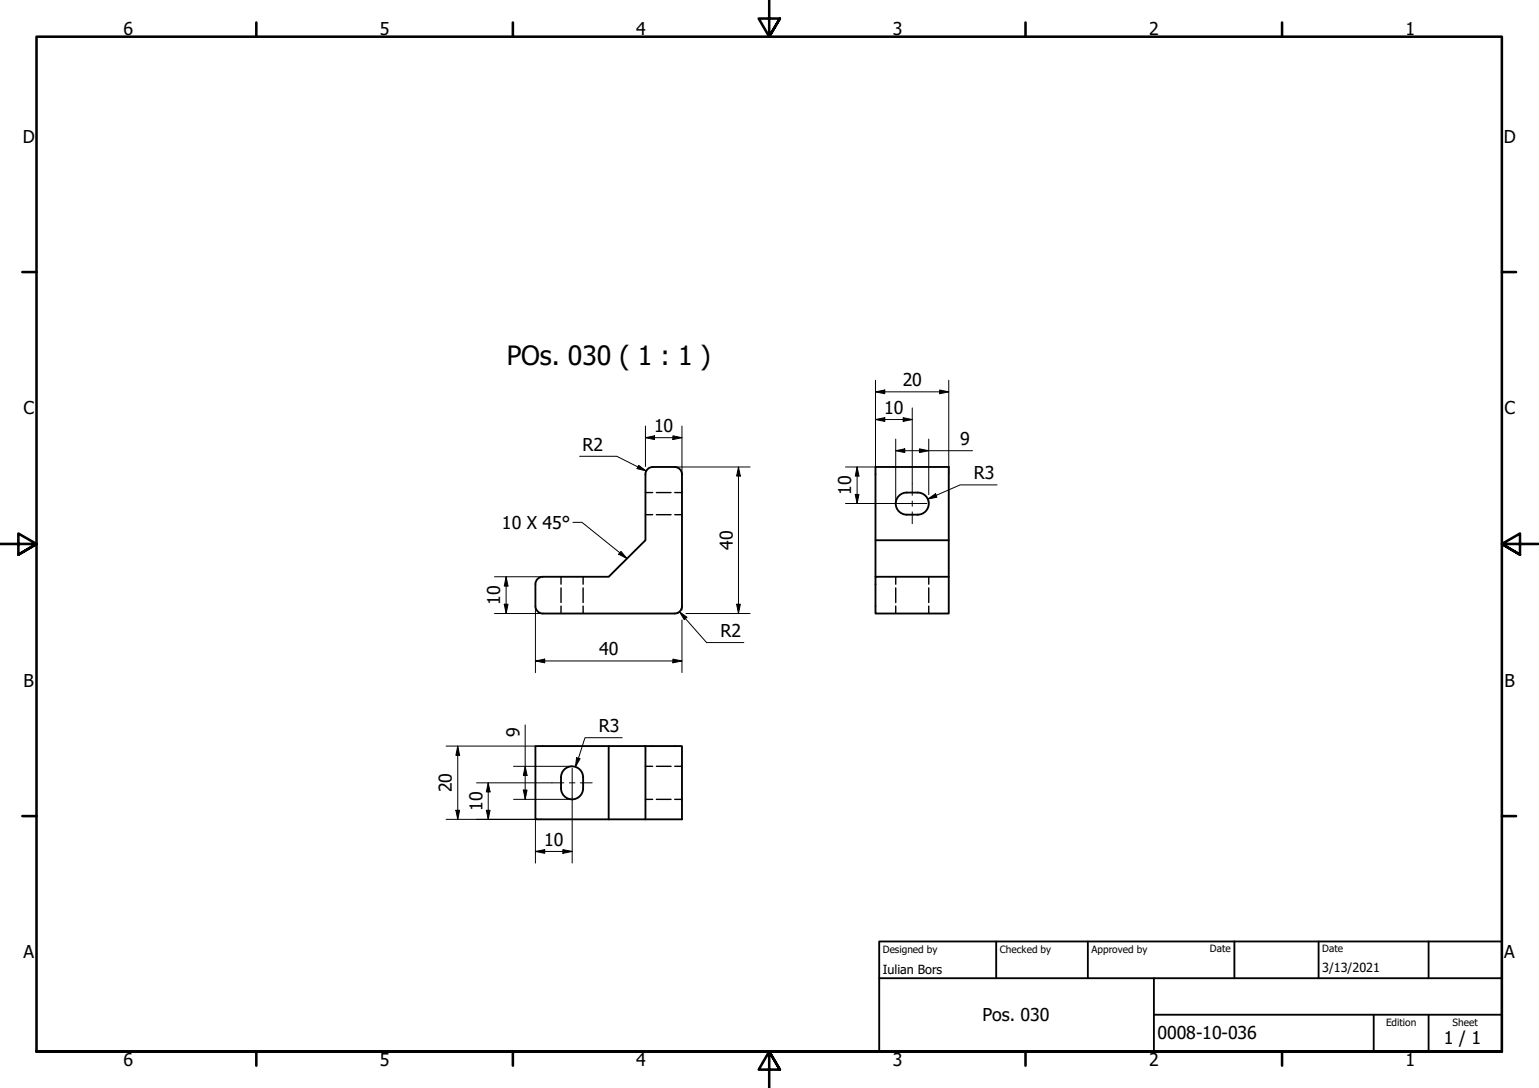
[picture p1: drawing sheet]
<svg xmlns="http://www.w3.org/2000/svg" width="420mm" height="297mm" viewBox="0 0 420 297" stroke-linecap="round" stroke-linejoin="round" font-family="sans-serif">
<!-- layer: Hidden (ISO) -->
<g fill="none" stroke="#000" stroke-width=".38">
<path d="M176.2 134.5h2M179.2 134.5h4M184.2 134.5h2M153.2 157.5v2M159.2 157.5v2M176.2 140.5h2M179.2 140.5h4M184.2 140.5h2M244.5 157.5v2M253.6 157.5v2M153.2 160.5v4M153.2 165.5v2"/>
<path d="M159.2 160.5v4M159.2 165.5v2M244.5 160.5v4M244.5 165.5v2M253.6 160.5v4M253.6 165.5v2M176.2 218.2h2M176.2 209.2h2M179.2 218.2h4M179.2 209.2h4M184.2 218.2h2M184.2 209.2h2"/>
</g>
<!-- layer: Visible (ISO) -->
<g fill="none" stroke="#000" stroke-width=".51">
<path d="M245.2 135.6a3 3 0 0 1 2.3-1.1 5.9 5.9 0 0 1 4.9 .6 3 3 0 0 1 1 3.4 3 3 0 0 1-2.9 2 5.9 5.9 0 0 1-4.8-.7 3 3 0 0 1-.5-4.2zM146.2 159.5v6M148.2 157.5a2 2 0 0 0-2 2M148.2 157.5h18l10-10v-18a2 2 0 0 1 2-2h6a2 2 0 0 1 2 2v36M239 157.5v-30h20v40h-20v-10h20M239 147.5h20M146.2 165.5a2 2 0 0 0 2 2M186.2 165.5a2 2 0 0 1-2 2h-36M153.2 212.2a3 3 0 0 1 3-3 3 3 0 0 1 3 3M153.2 212.2v3.1M153.2 215.2a3 3 0 0 0 3 3 3 3 0 0 0 3-3M159.2 212.2v3.1"/>
<path d="M166.2 203.7h-20v20h40v-20h-10M176.2 203.7h-10v20M176.2 203.7v20"/>
</g>
<!-- layer: Border (ISO) -->
<g fill="none" stroke="#000" stroke-width=".7">
<path d="M70 6.1v3.9M140 6.1v3.9M210 0v10l-2.9-4.9h5.8l-2.9 4.9 2.9-4.9M280 6.1v3.9M350 6.1v3.9M6.1 74.3h3.9M410 74.3h3.9M0 148.5h10l-5-2.8v5.7l5-2.9-5 2.9M420 148.5h-10l5-2.8v5.7l-5-2.9 5 2.9M6.1 222.8h3.9M410 222.8h3.9M10 287.1v-277.1h400v277.1h-400h400"/>
<path d="M70 287.1v3.8M140 287.1v3.8M212.9 292l-2.9-4.9 2.9 4.9h-5.8l2.9-4.9v9.9M280 287.1v3.8M350 287.1v3.8"/>
</g>
<!-- layer: Title (ISO) -->
<path d="M240 257h170v30.1h-170zM272 257v10.1M297 257v10.1M337 257v10.1M360 257v10.1M390 257v10.1M240 267.1h170M315 277h95M315 267.1v20M375 277v10.1M390 277v10.1" fill="none" stroke="#000" stroke-width=".51"/>
<!-- layer: Dimension (ISO) -->
<g fill="none" stroke="#000" stroke-width=".27">
<path d="M176.2 119.5l2.5-.5v1zM176.2 119.5h10M176.2 116.3v11.1M183.7 119l2.5 .5-2.5 .5zM186.2 116.3v13.2M239 107l2.6-.5v1zM239 114.5l2.6-.5v1zM239 107h20M239 103.8v25.7M239 114.5h10M244.5 119.9v17.6M246.6 114l2.4 .5-2.4 .5z"/>
<path d="M249 111.4v20.6M253.6 119.9v15.2M256.5 106.5l2.5 .5-2.5 .5zM259 103.8v25.7M158.2 124.6h10.2l8 4M174.4 127l2 1.6-2.5-.7zM176.2 128.8v.7M184.2 127.5h20.6M201.6 127.5l.5 2.5h-1zM201.6 127.5v40M230.8 127.5h8.2M230.8 137.5h14.2"/>
<path d="M233.5 135h1l-.5 2.5zM234 127.5l.5 2.5h-1zM234 127.5v10M244.5 123l2.5-.5v1.1zM244.5 123h21M251 122.5l2.6 .5-2.6 .6zM253.3 136.3l2.1-1.5 .4 .9zM253.6 136.6v.9M272.2 132.4h-10.1l-8.8 3.9M135 157.5h13.2M138.2 157.5l.5 2.5h-1zM138.2 157.5v10"/>
<path d="M135 167.5h13.2M137.7 165h1l-.5 2.5zM146.2 165.5v18.1M183.7 179.9l2.5 .6-2.5 .5zM184.2 167.5h.9M185.5 167l2 1.5-.7 .7zM185.5 167l7.4 8.4h10.2M186.2 165.5v1M186.2 169.3v14.3M187.3 167.5h17.5M201.1 165h1l-.5 2.5zM143.4 197.9v20.3"/>
<path d="M146.2 180.5l2.5-.6v1.1zM146.2 180.5h40M121.8 203.7h24.4M125 203.7l.5 2.5h-1zM125 203.7v20M130.1 213.7h20.6M133.3 213.7l.5 2.5h-1zM133.3 213.7v10M140.2 218.2h16M140.2 209.2h16M142.9 215.7h1l-.5 2.5zM143.4 209.2l.5 2.5h-1z"/>
<path d="M156.2 217.7v17.9M157.4 206.9l1 .2-1.3 2.2zM169.9 201.4h-10.2l-2.6 7.9M121.8 223.7h26.4M124.5 221.2h1l-.5 2.5zM132.8 221.2h1l-.5 2.5zM146.2 232.5l2.5-.5v1zM146.2 223.7v11.9M146.2 232.5h10M153.7 232l2.5 .5-2.5 .5z"/>
</g>
<g fill="#000">
<path d="M176.2 119.5l2.5-.5v1z" fill-rule="evenodd"/>
<path d="M239 107l2.6-.5v1z" fill-rule="evenodd"/>
<path d="M239 114.5l2.6-.5v1z" fill-rule="evenodd"/>
<path d="M246.6 114l2.4 .5-2.4 .5z" fill-rule="evenodd"/>
<path d="M256.5 106.5l2.5 .5-2.5 .5z" fill-rule="evenodd"/>
<path d="M174.4 127l2 1.6-2.5-.7z" fill-rule="evenodd"/>
<path d="M183.7 119l2.5 .5-2.5 .5z" fill-rule="evenodd"/>
<path d="M201.6 127.5l.5 2.5h-1z" fill-rule="evenodd"/>
<path d="M233.5 135h1l-.5 2.5z" fill-rule="evenodd"/>
<path d="M234 127.5l.5 2.5h-1z" fill-rule="evenodd"/>
<path d="M244.5 123l2.5-.5v1.1z" fill-rule="evenodd"/>
<path d="M251 122.5l2.6 .5-2.6 .6z" fill-rule="evenodd"/>
<path d="M253.3 136.3l2.1-1.5 .4 .9z" fill-rule="evenodd"/>
<path d="M137.7 165h1l-.5 2.5z" fill-rule="evenodd"/>
<path d="M138.2 157.5l.5 2.5h-1z" fill-rule="evenodd"/>
<path d="M146.2 180.5l2.5-.6v1.1z" fill-rule="evenodd"/>
<path d="M185.5 167l2 1.5-.7 .7z" fill-rule="evenodd"/>
<path d="M201.1 165h1l-.5 2.5z" fill-rule="evenodd"/>
<path d="M183.7 179.9l2.5 .6-2.5 .5z" fill-rule="evenodd"/>
<path d="M125 203.7l.5 2.5h-1z" fill-rule="evenodd"/>
<path d="M133.3 213.7l.5 2.5h-1z" fill-rule="evenodd"/>
<path d="M142.9 215.7h1l-.5 2.5z" fill-rule="evenodd"/>
<path d="M143.4 209.2l.5 2.5h-1z" fill-rule="evenodd"/>
<path d="M157.4 206.9l1 .2-1.3 2.2z" fill-rule="evenodd"/>
<path d="M124.5 221.2h1l-.5 2.5z" fill-rule="evenodd"/>
<path d="M132.8 221.2h1l-.5 2.5z" fill-rule="evenodd"/>
<path d="M146.2 232.5l2.5-.5v1z" fill-rule="evenodd"/>
<path d="M153.7 232l2.5 .5-2.5 .5z" fill-rule="evenodd"/>
</g>
<!-- layer: Centerline (ISO) -->
<path d="M245 137.5h8M249 132v3.2M249 136.8v1.4M249 139.7v3.3M150.7 213.7h3.2M155.4 213.7h1.6M156.2 209.7v8M158.4 213.7h3.3" fill="none" stroke="#000" stroke-width=".27"/>
<!-- layer: Symbol (ISO) -->
<path d="M156.4 142.6h2.5l12.3 9.9M169.5 150.5l1.7 2-2.3-1.2z" fill="none" stroke="#000" stroke-width=".27"/>
<path d="M169.5 150.5l1.7 2-2.3-1.2z" fill-rule="evenodd" fill="#000"/>
<text font-size="7.2" x="138.4" y="99.6">POs. 030 ( 1 : 1 )</text>
<g font-size="4.8">
<text x="33.7" y="9.6">6</text>
<text x="103.7" y="9.6">5</text>
<text x="173.7" y="9.6">4</text>
<text x="243.7" y="9.6">3</text>
<text x="313.7" y="9.6">2</text>
<text x="383.7" y="9.6">1</text>
<text x="6.2" y="38.9">D</text>
<text x="410.5" y="38.9">D</text>
<text x="246.4" y="105.4">20</text>
<text x="6.4" y="113.1">C</text>
<text x="241.4" y="113">10</text>
<text x="410.7" y="113.1">C</text>
<text x="178.6" y="117.9">10</text>
<text x="159" y="123">R2</text>
<text x="262.1" y="121.5">9</text>
<text x="265.9" y="130.8">R3</text>
<text x="232.3" y="135.1" transform="rotate(-90 232.3 135.1)">10</text>
<text x="137" y="144.4">10 X 45°</text>
<text x="200" y="150.1" transform="rotate(-90 200 150.1)">40</text>
<text x="136.6" y="165.1" transform="rotate(-90 136.6 165.1)">10</text>
<text x="196.7" y="173.9">R2</text>
<text x="163.6" y="178.9">40</text>
<text x="6.4" y="187.4">B</text>
<text x="410.7" y="187.4">B</text>
<text x="141.8" y="201.3" transform="rotate(-90 141.8 201.3)">9</text>
<text x="163.5" y="199.8">R3</text>
<text x="123.4" y="216.3" transform="rotate(-90 123.4 216.3)">20</text>
<text x="131.7" y="221.3" transform="rotate(-90 131.7 221.3)">10</text>
<text x="148.6" y="230.9">10</text>
<text x="6.4" y="261.7">A</text>
<text x="410.7" y="261.7">A</text>
<text x="268.2" y="278.8">Pos. 030</text>
<text x="316" y="283.8">0008-10-036</text>
<text x="394.2" y="285">1 / 1</text>
<text x="33.7" y="290.9">6</text>
<text x="103.7" y="290.9">5</text>
<text x="173.7" y="290.9">4</text>
<text x="243.7" y="290.9">3</text>
<text x="313.7" y="290.9">2</text>
<text x="383.7" y="290.9">1</text>
</g>
<g font-size="3.4">
<text x="241" y="266">Iulian Bors</text>
<text x="361" y="265.5">3/13/2021</text>
</g>
<g font-size="2.7">
<text x="241" y="260.1">Designed by</text>
<text x="273" y="260.1">Checked by</text>
<text x="298" y="260.1">Approved by</text>
<text x="330.3" y="260">Date</text>
<text x="361" y="260">Date</text>
<text x="378.4" y="280.1">Edition</text>
<text x="396.6" y="280.1">Sheet</text>
</g>
</svg>
